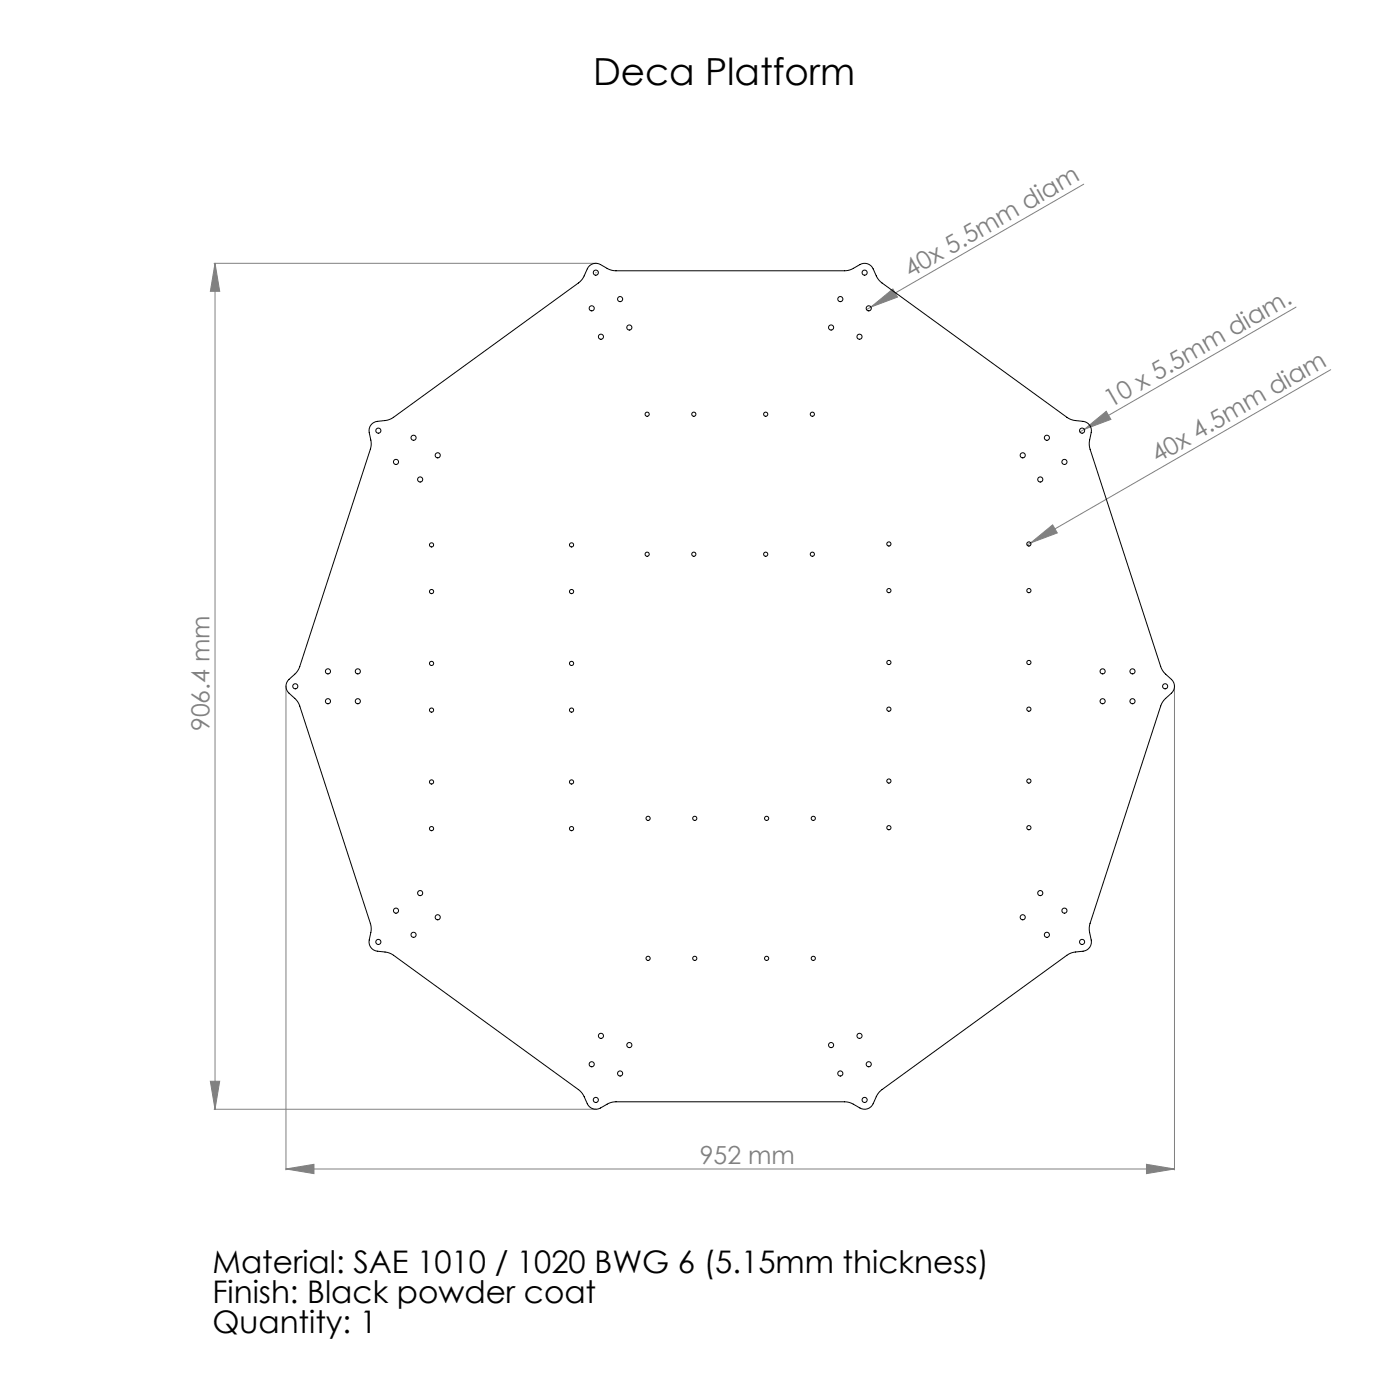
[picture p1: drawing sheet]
<svg xmlns="http://www.w3.org/2000/svg" width="1500mm" height="1500mm" viewBox="0 0 1500 1500" stroke-linecap="round" stroke-linejoin="round" font-family="sans-serif">
<g fill="none" stroke="#808080" stroke-width="1.07">
<path d="M1161 197l-228 132M229 282h408M230 282v906M230 282l5 30h-10zM933 329l24-19 5 8zM933 329l-5 3M1389 329l-227 131M1426 396l-322 186M1162 460l23-19 5 8zM1162 460l-5 3M1104 582l24-20 5 9zM1104 582l-4 2"/>
<path d="M306 736v517M1258 736v517M225 1158h10l-5 30zM229 1188h408M306 1252h952M306 1252l30-5v10zM1228 1247l30 5-30 5z"/>
</g>
<g fill="none" stroke="#c0c0c0" stroke-width="1.07">
<path d="M638 282h1M638 292h1M638 282v1M638 292v1M639 282h-1M639 292h-1M306 735h1M306 735l1 1M306 735v1M307 735l-1 1M1258 735h1M1258 735l1 1"/>
<path d="M1258 735v1M1259 735l-1 1M638 1188h1M638 1188l1 1M638 1188v1M639 1188l-1 1"/>
</g>
<g fill="#808080">
<path d="M1104 582l24-20 5 9z"/>
<path d="M933 329l24-19 5 8z"/>
<path d="M1162 460l23-19 5 8z"/>
<path d="M1228 1247l30 5-30 5zM306 1252l30-5v10z"/>
<path d="M230 282l5 30h-10zM225 1158h10l-5 30z"/>
</g>
<g fill="none" stroke="#000" stroke-width="1.07">
<path d="M399 454a18 18 0 0 1 14-3l4-2 5-2 198-144 3-3 3-4a18 18 0 0 1 7-13 10 10 0 0 1 10 0l10 6 7 1h245l5-1 4-1a18 18 0 0 1 13-6 10 10 0 0 1 9 6l4 10 5 5 198 144 4 2 5 2a18 18 0 0 1 14 3 10 10 0 0 1 3 9l-2 11 1 7 76 233 2 5 3 3a18 18 0 0 1 9 11 10 10 0 0 1-3 10l-8 7-3 6-76 233-1 5v5a18 18 0 0 1 2 14 10 10 0 0 1-9 6l-10 1-7 4-198 143-4 4-2 4a18 18 0 0 1-8 12 10 10 0 0 1-10 0l-9-5-7-2h-245l-5 1-4 2a18 18 0 0 1-14 5 10 10 0 0 1-8-5l-4-10-5-6-198-143-5-3-4-1a18 18 0 0 1-14-3 10 10 0 0 1-3-10l2-10-1-8-76-233-2-4-3-4a18 18 0 0 1-9-11 10 10 0 0 1 3-9l8-7 3-7 76-233 1-5-1-4a18 18 0 0 1-1-15z"/>
<circle cx="638" cy="292" r="2.7"/>
<circle cx="926" cy="292" r="2.8"/>
<circle cx="634" cy="330" r="2.7"/>
<circle cx="664" cy="320" r="2.7"/>
<circle cx="900" cy="320" r="2.7"/>
<circle cx="931" cy="330" r="2.7"/>
<circle cx="674" cy="351" r="2.7"/>
<circle cx="890" cy="351" r="2.8"/>
<circle cx="644" cy="361" r="2.8"/>
<circle cx="921" cy="361" r="2.7"/>
<circle cx="693" cy="444" r="2.2"/>
<circle cx="743" cy="444" r="2.3"/>
<circle cx="820" cy="444" r="2.2"/>
<circle cx="870" cy="444" r="2.3"/>
<circle cx="405" cy="461" r="2.7"/>
<circle cx="443" cy="469" r="2.7"/>
<circle cx="1122" cy="469" r="2.7"/>
<circle cx="1159" cy="461" r="2.7"/>
<circle cx="424" cy="495" r="2.7"/>
<circle cx="469" cy="488" r="2.7"/>
<circle cx="1096" cy="488" r="2.8"/>
<circle cx="1140" cy="495" r="2.7"/>
<circle cx="450" cy="514" r="2.7"/>
<circle cx="1115" cy="514" r="2.7"/>
<circle cx="462" cy="584" r="2.2"/>
<circle cx="612" cy="584" r="2.2"/>
<circle cx="693" cy="594" r="2.2"/>
<circle cx="743" cy="594" r="2.3"/>
<circle cx="820" cy="594" r="2.2"/>
<circle cx="870" cy="594" r="2.3"/>
<circle cx="952" cy="583" r="2.2"/>
<circle cx="1102" cy="583" r="2.3"/>
<circle cx="462" cy="634" r="2.2"/>
<circle cx="612" cy="634" r="2.2"/>
<circle cx="952" cy="633" r="2.2"/>
<circle cx="1102" cy="633" r="2.3"/>
<circle cx="351" cy="719" r="2.8"/>
<circle cx="383" cy="719" r="2.7"/>
<circle cx="462" cy="711" r="2.2"/>
<circle cx="612" cy="711" r="2.2"/>
<circle cx="952" cy="710" r="2.2"/>
<circle cx="1102" cy="710" r="2.3"/>
<circle cx="1181" cy="719" r="2.8"/>
<circle cx="1213" cy="719" r="2.7"/>
<circle cx="316" cy="735" r="2.8"/>
<circle cx="1248" cy="735" r="2.7"/>
<circle cx="351" cy="751" r="2.8"/>
<circle cx="383" cy="751" r="2.7"/>
<circle cx="952" cy="760" r="2.2"/>
<circle cx="1102" cy="760" r="2.3"/>
<circle cx="1181" cy="751" r="2.8"/>
<circle cx="1213" cy="751" r="2.7"/>
<circle cx="462" cy="761" r="2.2"/>
<circle cx="612" cy="761" r="2.2"/>
<circle cx="462" cy="838" r="2.2"/>
<circle cx="612" cy="838" r="2.2"/>
<circle cx="952" cy="837" r="2.2"/>
<circle cx="1102" cy="837" r="2.3"/>
<circle cx="694" cy="877" r="2.3"/>
<circle cx="744" cy="877" r="2.3"/>
<circle cx="821" cy="877" r="2.3"/>
<circle cx="871" cy="877" r="2.3"/>
<circle cx="462" cy="888" r="2.2"/>
<circle cx="612" cy="888" r="2.2"/>
<circle cx="952" cy="887" r="2.2"/>
<circle cx="1102" cy="887" r="2.3"/>
<circle cx="450" cy="957" r="2.7"/>
<circle cx="1115" cy="957" r="2.7"/>
<circle cx="424" cy="976" r="2.7"/>
<circle cx="1140" cy="976" r="2.7"/>
<circle cx="469" cy="983" r="2.7"/>
<circle cx="1096" cy="983" r="2.8"/>
<circle cx="405" cy="1009" r="2.8"/>
<circle cx="443" cy="1002" r="2.7"/>
<circle cx="1122" cy="1002" r="2.7"/>
<circle cx="1159" cy="1009" r="2.7"/>
<circle cx="694" cy="1027" r="2.2"/>
<circle cx="744" cy="1027" r="2.2"/>
<circle cx="821" cy="1027" r="2.2"/>
<circle cx="871" cy="1027" r="2.2"/>
<circle cx="644" cy="1110" r="2.8"/>
<circle cx="674" cy="1120" r="2.7"/>
<circle cx="890" cy="1120" r="2.8"/>
<circle cx="921" cy="1110" r="2.7"/>
<circle cx="634" cy="1140" r="2.7"/>
<circle cx="664" cy="1150" r="2.7"/>
<circle cx="900" cy="1150" r="2.7"/>
<circle cx="931" cy="1140" r="2.7"/>
<circle cx="638" cy="1178" r="2.7"/>
<circle cx="926" cy="1178" r="2.8"/>
</g>
<text font-size="40" x="635" y="92">Deca Platform</text>
<g font-size="33.3">
<text x="228" y="1364">Material: SAE 1010 / 1020 BWG 6 (5.15mm thickness)</text>
<text x="228" y="1396">Finish: Black powder coat</text>
<text x="228" y="1429">Quantity: 1</text>
</g>
<g font-size="26.7" fill="#808080">
<text x="976" y="298" transform="rotate(-30 976 298)">40x 5.5mm diam</text>
<text x="1190" y="437" transform="rotate(-30 1190 437)">10 x 5.5mm diam.</text>
<text x="1240" y="497" transform="rotate(-30 1240 497)">40x 4.5mm diam</text>
<text x="225" y="783" transform="rotate(-90 225 783)">906.4 mm</text>
<text x="750" y="1247">952 mm</text>
</g>
</svg>
